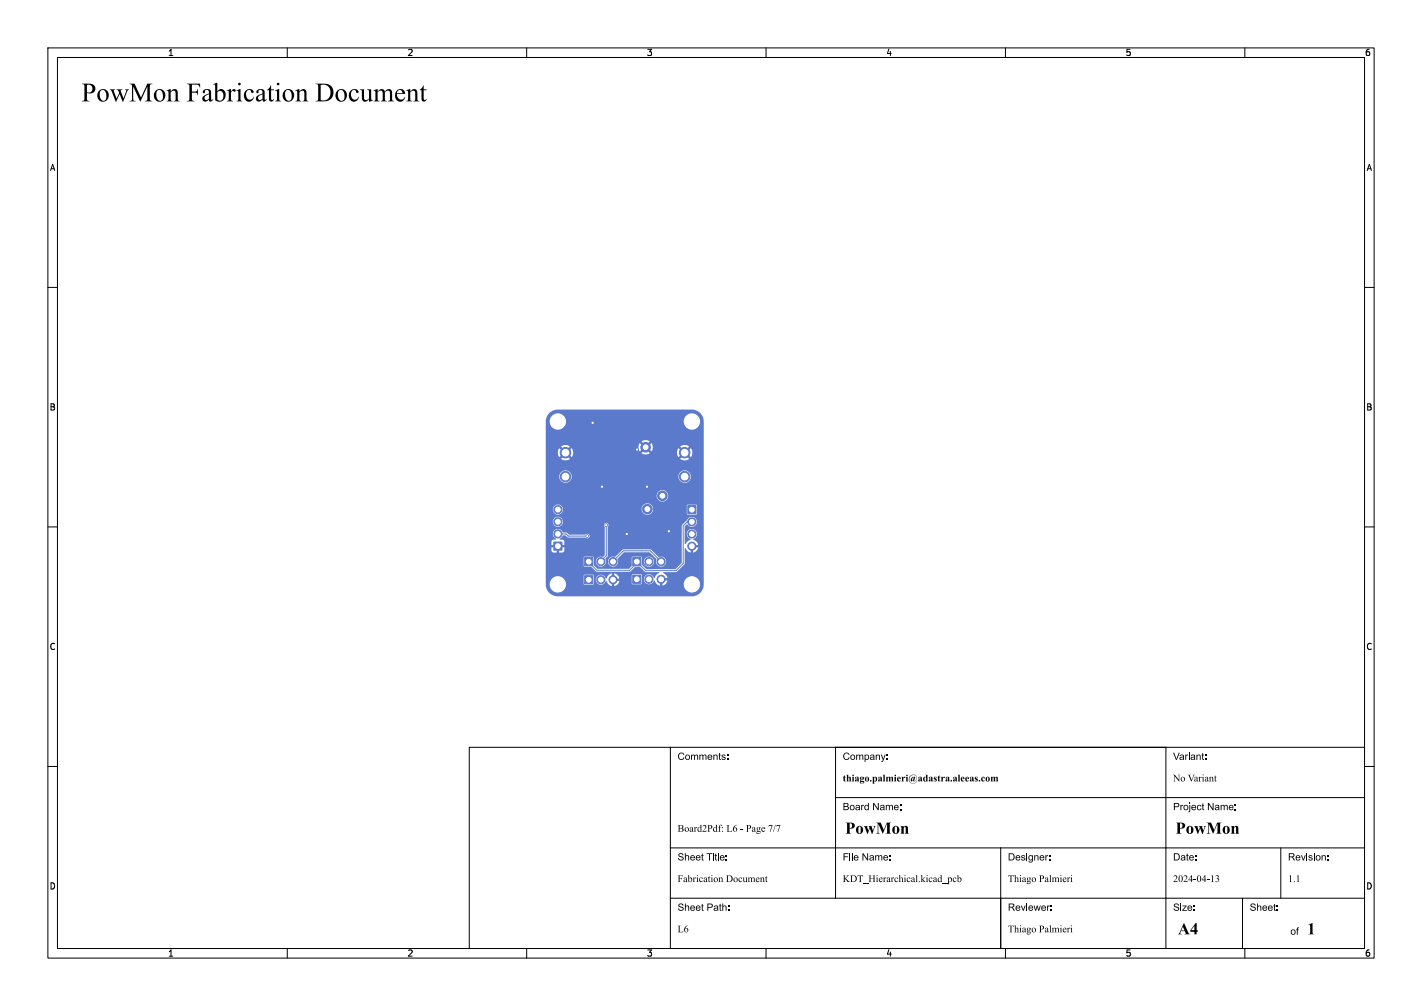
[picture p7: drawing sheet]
<svg xmlns="http://www.w3.org/2000/svg" width="297mm" height="210mm" viewBox="0 0 297 210" stroke-linecap="round" stroke-linejoin="round" font-family="sans-serif">
<g fill="#5b7acc" stroke="#5b7acc" stroke-width=".21">
<path d="M122.1 116.4h1.7v1.7h-1.7z"/>
<path d="M115.7 113.2h1.7v1.7h-1.7z"/>
<path d="M122.1 120.2h1.7v1.7h-1.7z"/>
<path d="M132.1 116.4h1.8v1.7h-1.8z"/>
<path d="M132.1 120.1h1.8v1.7h-1.8z"/>
<path d="M143.7 105.6h1.7v1.7h-1.7z"/>
<circle cx="125.5" cy="117.2" r=".85"/>
<circle cx="128" cy="117.2" r=".85"/>
<circle cx="116.5" cy="111.5" r=".85"/>
<circle cx="116.5" cy="108.9" r=".85"/>
<circle cx="116.5" cy="106.4" r=".85"/>
<circle cx="118.1" cy="94.5" r="1.1"/>
<circle cx="118.1" cy="99.5" r="1.1"/>
<circle cx="143" cy="99.5" r="1.1"/>
<circle cx="143" cy="94.5" r="1.1"/>
<circle cx="125.5" cy="121" r=".85"/>
<circle cx="128" cy="121" r=".85"/>
<circle cx="135.5" cy="117.2" r=".85"/>
<circle cx="138.1" cy="117.2" r=".85"/>
<circle cx="135.5" cy="120.9" r=".85"/>
<circle cx="138.1" cy="120.9" r=".85"/>
<circle cx="144.5" cy="108.9" r=".85"/>
<circle cx="144.5" cy="111.5" r=".85"/>
<circle cx="144.5" cy="114" r=".85"/>
<circle cx="134.8" cy="93.4" r="1"/>
<circle cx="138.4" cy="103.5" r="1"/>
<circle cx="135.2" cy="106.3" r="1"/>
<circle cx="133.1" cy="93.9" r=".28"/>
<circle cx="125.7" cy="101.6" r=".28"/>
<circle cx="130.9" cy="111.5" r=".28"/>
<circle cx="123.8" cy="88.3" r=".28"/>
<circle cx="139.7" cy="110.9" r=".28"/>
<circle cx="135.1" cy="101.6" r=".28"/>
<circle cx="122.7" cy="111.9" r=".28"/>
<circle cx="126.6" cy="109.6" r=".28"/>
</g>
<path d="M116.5 111.5h1.7l.5 .4h4M126.6 109.6v6.4l-1.2 1.2M127.9 117.2l2.3-2.2h5.6l2.3 2.2M144.5 108.9h-1l-.8 .9v7.8l-1.5 1.5h-6.3l-1.9-1.9v.3l-1.5 1.5h-6.8l-1.9-1.8" fill="none" stroke="#5b7acc" stroke-width=".21"/>
<path d="M114.6 86.3l1-.6 .9-.2h27.9a2.5 2.5 0 0 1 2.6 2.5v34a2.5 2.5 0 0 1-2.5 2.5h-28a2.5 2.5 0 0 1-2.5-2.6h.8v.2a1.7 1.7 0 0 0 2.6 1.4 1.7 1.7 0 0 0 0-3 1.7 1.7 0 0 0-2.6 1.4h-.8v-1.7h7.9v1.7l.2 .2h1.8l.1-1.2h.4a1.1 1.1 0 0 0 1 1.2 1.1 1.1 0 0 0 1.2-.8h.1a1.35 1.35 0 0 0 1.1 1.1v-.9h.5l.1 .8a1.34 1.34 0 0 0 1-1h-.9v-.5h.9l-.4-.7h2.9l.1 1.8 1.9 .1 .2-.2-.1-1.8-.1-.1h-1.8l-.2 .2h-2.9l-.7-.4v.9h-.5l-.1-.9a1.68 1.68 0 0 0-1.1 1.1 1.13 1.13 0 0 0-1.1-.8 1.13 1.13 0 0 0-1.1 .9h-.4v-.7l-.2-.2h-1.7l-.2 .2h-7.9v-3.8h7.9l.1 1.8 1.5 .1 1.1 1.1h6.9l1.2-1.1h.9l1.2 1.1h2.8v.2l-.4 .3-.6 .8a1.07 1.07 0 0 0-1.6-.7 1.07 1.07 0 0 0-.1 1.8 1.07 1.07 0 0 0 1.7-.6l.2 .1a1.34 1.34 0 0 0 1 1v-.9h.5v.9l.7-.4h3.8v.2a1.7 1.7 0 0 0 2.6 1.4 1.7 1.7 0 0 0 0-3 1.7 1.7 0 0 0-2.6 1.4h-3.8l.4-.7h-.9v-.5l.9-.1a1.44 1.44 0 0 0-.9-1l.1-.2h2.7l1.6-1.6 .1-3.3h.2a1.41 1.41 0 0 0 1.1 .8v-.8h.5v.8a1.34 1.34 0 0 0 1-1h-.9v-.5l.9-.1a1.68 1.68 0 0 0-1-1.1 1.09 1.09 0 0 0 .5-1.8 1.09 1.09 0 0 0-1.8 .6 1.36 1.36 0 0 0 .7 1.2l-.6 .4-.4 .6h-.2v-3.6l.5-.6a1.07 1.07 0 0 0 1.5 .5 1.07 1.07 0 0 0 .3-1.6 1.07 1.07 0 0 0-1.6 0l-1.3 1.4v7.8l-1.3 1.3h-6l-1-1v-.7h.4v.2a1.06 1.06 0 0 0 1.6 .8 1.06 1.06 0 0 0 0-1.7 1.06 1.06 0 0 0-1.6 .7h-.4l-.2-.9h-1.8l-.2 .2v1.8l-.6 .5h-6.5l-.8-.7v-.9h.4a1.06 1.06 0 0 0 1.1 1.2 1.06 1.06 0 0 0 1.1-1.2h.4v.2a1.06 1.06 0 0 0 1.3 1 1.06 1.06 0 0 0 .7-1.6l1.4-1.4h5.2l1.5 1.4a1.1 1.1 0 0 0 .8 1.6 1.1 1.1 0 0 0 1.2-1.3 1.1 1.1 0 0 0-1.6-.7l-1.6-1.6h-5.8l-1.7 1.6a1.05 1.05 0 0 0-1.4 .8h-.4l-.2-.4 .5-.6v-6.1a.49 .49 0 0 0 0-.7 .49 .49 0 0 0-.7 0 .49 .49 0 0 0 .1 .7v5.8l-.4 .5a1.05 1.05 0 0 0-1.5 .8h-.4v-.7l-.2-.2h-1.7l-.2 .2h-7.9v-3.3h1.2v.7h.9v.5h-.9v.7l.2 .3 .9 .1v-1h.5v1l.7-.1 .4-.3v-.7h-.9v-.5h.9v-.8l-.3-.3-.7-.2 .6-.7h.6l.6 .4h3.6a.5 .5 0 0 0 .7 .1 .5 .5 0 0 0 0-.8 .5 .5 0 0 0-.7 .1h-3.4l-.5-.4h-.8a1.11 1.11 0 0 0-1.8-.5 1.11 1.11 0 0 0 .4 1.8l-.8 .2-.2 .4h-1.2v-4.3h1.5v.2a1.06 1.06 0 0 0 1.6 .8 1.06 1.06 0 0 0 0-1.8 1.06 1.06 0 0 0-1.6 .8h-1.5v-2.5h1.5v.2a1.05 1.05 0 0 0 1.2 .9 1.05 1.05 0 0 0 .9-1.2h16.4v.2a1.2 1.2 0 0 0 1.6 1 1.2 1.2 0 0 0 .5-1.9h7.4v1.9l1.9 .1 .2-.2v-1.8l-.2-.1h-1.8l-.1 .1h-7.4a1.2 1.2 0 0 0-1.3-.4 1.2 1.2 0 0 0-.8 1.1h-16.4l-.1-.1a1.06 1.06 0 0 0-1.1-.8 1.06 1.06 0 0 0-.9 1h-1.5v-2.9h23.2v.2a1.2 1.2 0 0 0 1.8 .9 1.2 1.2 0 0 0 0-2 1.2 1.2 0 0 0-1.8 .9h-23.2v-4h2.8v.2a1.3 1.3 0 0 0 1.4 1.2 1.3 1.3 0 0 0 1.2-1.4h22.3v.2a1.3 1.3 0 0 0 2 1 1.3 1.3 0 0 0 0-2.2 1.3 1.3 0 0 0-2 1h-22.3v-.2a1.3 1.3 0 0 0-1.4-1 1.3 1.3 0 0 0-1.2 1.2h-2.8v-5h2.5l.3 1 .7-.6 .3 .3-.6 .7 .1 .1a1.59 1.59 0 0 0 1.8-.1l-.7-.7 .3-.3 .7 .6 .1-.1a1.59 1.59 0 0 0-.1-1.7l-.7 .6-.3-.3 .6-.6h14.3l.3 .9 .8-.7 .3 .4-.7 .7a1.48 1.48 0 0 0 1.7 0l-.2-.2h5.9l.3 1 .7-.6 .3 .3-.6 .7 .1 .1a1.59 1.59 0 0 0 1.7-.1l-.6-.7 .3-.3 .7 .6 .1-.1a1.59 1.59 0 0 0-.1-1.7l-.7 .6-.3-.3 .6-.7-.1-.1a1.59 1.59 0 0 0-1.7 .1l.6 .7-.3 .3-.7-.6-.3 .8h-5.9l-.5-.5 .3-.4 .8 .7a1.49 1.49 0 0 0 0-1.7l-.8 .7-.3-.3 .6-.8a1.49 1.49 0 0 0-1.6 0l.7 .8-.3 .3-.8-.7-.3 .8h-14.3l-.1-.2a1.59 1.59 0 0 0-1.7 .1l.6 .7-.3 .3-.7-.6-.3 .8h-2.5v-6.5h.8a1.7 1.7 0 0 0 1.7 1.8 1.7 1.7 0 0 0 1.7-1.8h24.6v.2a1.7 1.7 0 0 0 2.6 1.4 1.7 1.7 0 0 0 0-3 1.7 1.7 0 0 0-2.6 1.4h-24.6v-.2a1.7 1.7 0 0 0-1.8-1.4 1.7 1.7 0 0 0-1.6 1.6h-.8l.2-.8z" fill="#5b7acc"/>
<g fill="#fff" stroke="#fff" stroke-width=".21">
<circle cx="133.1" cy="93.9" r=".12"/>
<circle cx="125.7" cy="101.6" r=".12"/>
<circle cx="130.9" cy="111.5" r=".12"/>
<circle cx="123.8" cy="88.3" r=".12"/>
<circle cx="139.7" cy="110.9" r=".12"/>
<circle cx="135.1" cy="101.6" r=".12"/>
<circle cx="122.7" cy="111.9" r=".12"/>
<circle cx="126.6" cy="109.6" r=".12"/>
<circle cx="123" cy="117.2" r=".5"/>
<circle cx="125.5" cy="117.2" r=".5"/>
<circle cx="128" cy="117.2" r=".5"/>
<circle cx="116.5" cy="88" r="1.5"/>
<circle cx="116.5" cy="114" r=".5"/>
<circle cx="116.5" cy="111.5" r=".5"/>
<circle cx="116.5" cy="108.9" r=".5"/>
<circle cx="116.5" cy="106.4" r=".5"/>
<circle cx="118.1" cy="94.5" r=".7"/>
<circle cx="118.1" cy="99.5" r=".7"/>
<circle cx="144.5" cy="122" r="1.5"/>
<circle cx="144.5" cy="88" r="1.5"/>
<circle cx="143" cy="99.5" r=".7"/>
<circle cx="143" cy="94.5" r=".7"/>
<circle cx="116.5" cy="122" r="1.5"/>
<circle cx="123" cy="121" r=".5"/>
<circle cx="125.5" cy="121" r=".5"/>
<circle cx="128" cy="121" r=".5"/>
<circle cx="133" cy="117.2" r=".5"/>
<circle cx="135.5" cy="117.2" r=".5"/>
<circle cx="138.1" cy="117.2" r=".5"/>
<circle cx="133" cy="120.9" r=".5"/>
<circle cx="135.5" cy="120.9" r=".5"/>
<circle cx="138.1" cy="120.9" r=".5"/>
<circle cx="144.5" cy="106.4" r=".5"/>
<circle cx="144.5" cy="108.9" r=".5"/>
<circle cx="144.5" cy="111.5" r=".5"/>
<circle cx="144.5" cy="114" r=".5"/>
<circle cx="134.8" cy="93.4" r=".5"/>
<circle cx="138.4" cy="103.5" r=".5"/>
<circle cx="135.2" cy="106.3" r=".5"/>
</g>
<g fill="none" stroke="#000" stroke-width=".21">
<path d="M10 10h277v190h-277zM12 12h273v186h-273zM60 10v2M110 10v2M160 10v2M210 10v2M260 10v2M10 60h2M285 60h2M10 110h2M285 110h2M140 156v42"/>
<path d="M174.5 156v31.5M243.5 156v42M285 156h-187v42M10 160h2M140 177h145M174.5 166.5h110.5M209 177v21M267.5 177v10.5M285 160h2M60 198v2M110 198v2M140 187.5h145"/>
<path d="M160 198v2M210 198v2M259.5 187.5v10.5M260 198v2"/>
</g>
<text font-size="5.6" x="17" y="22.6">PowMonFabricationDocument</text>
<g font-size="3.5">
<text x="176.5" y="174.9">PowMon</text>
<text x="245.5" y="174.9">PowMon</text>
<text x="246" y="195.9">A4</text>
<text x="273" y="196">1</text>
</g>
<g font-size="2.1">
<text x="141.5" y="159.2">Comments:</text>
<text x="176" y="159.2">Company:</text>
<text x="245" y="159.2">Variant:</text>
<text x="176" y="163.7">thiago.palmieri@adastra.aleeas.com</text>
<text x="245" y="163.7">No Variant</text>
<text x="176" y="169.7">Board Name:</text>
<text x="245" y="169.7">Project Name:</text>
<text x="141.5" y="174.2">Board2Pdf:L6 - Page7/7</text>
<text x="141.5" y="180.2">Sheet Title:</text>
<text x="141.5" y="184.7">FabricationDocument</text>
<text x="176" y="184.7">KDT_Hierarchical.kicad_pcb</text>
<text x="176" y="180.2">File Name:</text>
<text x="210.5" y="180.2">Designer:</text>
<text x="210.5" y="184.7">ThiagoPalmieri</text>
<text x="245" y="180.2">Date:</text>
<text x="245" y="184.7">2024-04-13</text>
<text x="269" y="180.2">Revision:</text>
<text x="269" y="184.7">1.1</text>
<text x="141.5" y="190.7">Sheet Path:</text>
<text x="210.5" y="190.7">Reviewer:</text>
<text x="245" y="190.7">Size:</text>
<text x="261" y="190.7">Sheet:</text>
<text x="141.5" y="195.2">L6</text>
<text x="210.5" y="195.2">ThiagoPalmieri</text>
<text x="269.5" y="195.7">of</text>
</g>
<g font-size="1.8">
<text x="35" y="11.9">1</text>
<text x="85" y="11.9">2</text>
<text x="135" y="11.9">3</text>
<text x="185" y="11.9">4</text>
<text x="235" y="11.9">5</text>
<text x="285" y="11.9">6</text>
<text x="10.3" y="35.9">A</text>
<text x="285.4" y="35.9">A</text>
<text x="10.3" y="85.9">B</text>
<text x="285.3" y="85.9">B</text>
<text x="10.3" y="135.9">C</text>
<text x="285.3" y="135.9">C</text>
<text x="10.3" y="185.9">D</text>
<text x="285.3" y="185.9">D</text>
<text x="35" y="199.9">1</text>
<text x="85" y="199.9">2</text>
<text x="135" y="199.9">3</text>
<text x="185" y="199.9">4</text>
<text x="235" y="199.9">5</text>
<text x="285" y="199.9">6</text>
</g>
</svg>
